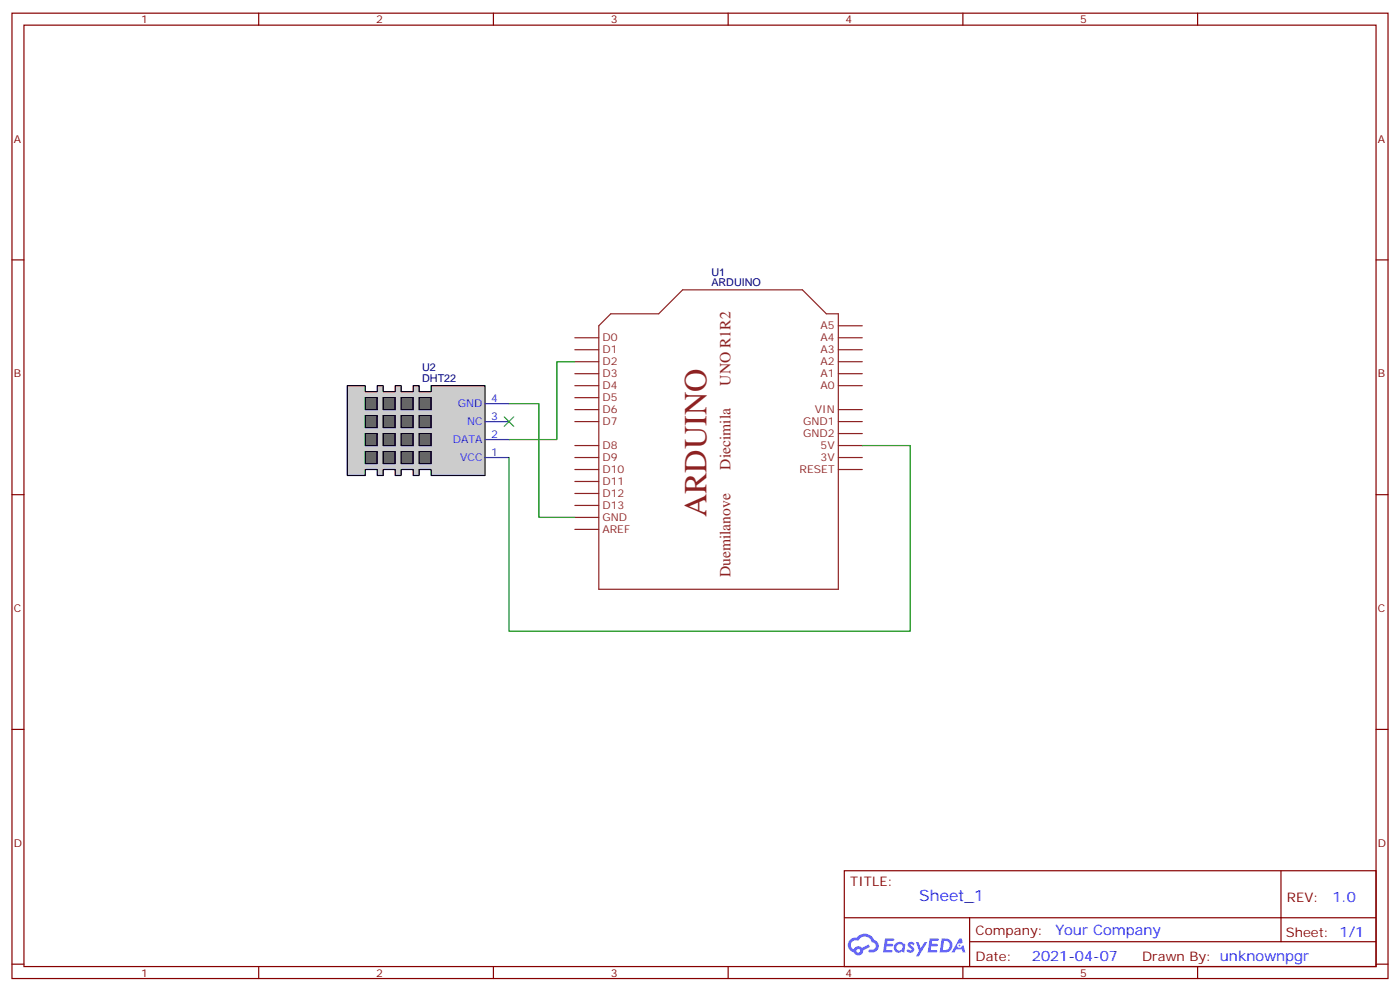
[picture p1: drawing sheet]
<svg xmlns="http://www.w3.org/2000/svg" width="412mm" height="292mm" viewBox="0 0 412 292" stroke-linecap="round" stroke-linejoin="round" font-family="sans-serif">
<g fill="none" stroke="#870000" stroke-width=".35">
<path d="M3.5 3.9h405.4v284.3h-405.4zM7.1 7.4h398.2v277.3h-398.2zM76.2 3.9v3.5M145.3 3.9v3.5M214.5 3.9v3.5M283.6 3.9v3.5M352.8 3.9v3.5M3.5 76.6h3.6M405.3 76.6h3.6M3.5 145.7h3.6M405.3 145.7h3.6M3.5 214.8h3.6"/>
<path d="M405.3 214.8h3.6M248.7 256.5h156.6v28.2h-156.6zM377.3 256.5v20.9M248.7 270.3h156.5M285.6 277.4h119.6M285.6 270.3v14.1M3.5 284h3.6M76.2 284.7v3.5M145.3 284.7v3.5M214.5 284.7v3.5M283.6 284.7v3.5M352.8 284.7v3.5"/>
<path d="M405.3 284h3.6"/>
</g>
<g fill="#5487ff">
<path d="M267.7 277.6a1.22 1.22 0 0 1 1.7 .3l-.4 .6a.47 .47 0 0 0-.3-.4 .47 .47 0 0 0-.5 .2l.1 .2a1.14 1.14 0 0 1 .8 1.8 1.14 1.14 0 0 1-1.9-.1l-.2-.1 .5-.6 .7 .4a.29 .29 0 0 0 .3-.2 .29 .29 0 0 0-.2-.3 1.04 1.04 0 0 1-.6-1.8z"/>
<path d="M260.7 276.4h2.4l.3 .2-.2 .5h-1.8l-.1 .9h1.5l.3 .4-.3 .3h-1.6l-.2 1.1 1.7 .1 .2 .3-.2 .3-2.6 .1z"/>
<path d="M273.8 276.4h2.4l.3 .2-.1 .5h-1.8l-.2 .9h1.6l.3 .4-.4 .3h-1.6l-.1 1.1 1.7 .1 .2 .3-.2 .3h-2.6z"/>
<path d="M282.6 276.4h.7l.3 1.3-.6 .3a.69 .69 0 0 0-1 .2 .69 .69 0 0 0 .4 1 .69 .69 0 0 0 .9-.6l.5-.3 .6 2.2h-.8l-.2-.8h-1.8l-.5 .8h-.8z"/>
<path d="M269.8 277.5h.8l.6 1.8 1.1-1.8h.9l-2.6 4.2h-.8l.9-1.6z"/>
<path d="M277.4 276.4l-.6 4.2h1.3a2.11 2.11 0 0 0 2.5-2.2 2.11 2.11 0 0 0-2.5-2zM278.1 277.1a1.39 1.39 0 0 1 1.7 1.5 1.39 1.39 0 0 1-1.8 1.2h-.3z"/>
<path d="M263.7 278a1.54 1.54 0 0 0-.1 2.2 1.54 1.54 0 0 0 2.2 .1l.6 .3 .3-2.3-.2-.3h-.4a1.49 1.49 0 0 0-2.4 0zM264 279a.94 .94 0 0 1 1.8 0 .94 .94 0 0 1-1.8 0z"/>
<path d="M250.4 276.8a2.18 2.18 0 0 0 1.1 3.7 1.44 1.44 0 0 0 1.6 .9 1.44 1.44 0 0 0 1.2-1.5l2-1-.5-.7-1.9 1a1.47 1.47 0 0 0-2.4 .4 1.39 1.39 0 0 1-.7-1.9 1.39 1.39 0 0 1 2-.5 2.12 2.12 0 0 1 2.2-1.3 2.12 2.12 0 0 1 1.9 1.7 1.14 1.14 0 0 1 1.1 1.4 1.14 1.14 0 0 1-1.7 .7 .43 .43 0 0 0-.5 .4 .43 .43 0 0 0 .4 .5 1.98 1.98 0 0 0 2.5-1.3 1.98 1.98 0 0 0-1.2-2.5 3.1 3.1 0 0 0-5.3-.7l-.9 .1zM252.3 280.1a.55 .55 0 0 1 1.1 0 .55 .55 0 0 1-1.1 0z"/>
<circle cx="282.6" cy="278.5" r=".26"/>
</g>
<g fill="none" stroke="#8c2424" stroke-width=".35">
<path d="M169.3 99.5h7.1M176.4 96l3.5-3.6h14.1l7.1-7h35.3l7 7h3.5v81.2h-70.5zM246.9 99.5h7.1M246.9 96h7.1M169.3 103h7.1M169.3 106.5h7.1M169.3 110.1h7.1M169.3 113.6h7.1M169.3 117.1h7.1M246.9 103h7.1M246.9 106.5h7.1M246.9 110.1h7.1"/>
<path d="M246.9 113.6h7.1M169.3 120.7h7.1M169.3 124.2h7.1M169.3 131.2h7.1M169.3 134.8h7.1M169.3 138.3h7.1M246.9 120.7h7.1M246.9 124.2h7.1M246.9 131.2h7.1M246.9 134.8h7.1M246.9 138.3h7.1M246.9 127.7h7.1"/>
<path d="M169.3 141.8h7.1M169.3 145.3h7.1M169.3 148.9h7.1M169.3 152.4h7.1M169.3 155.9h7.1"/>
</g>
<path d="M102.3 113.6h5.3v1.8h3.5v-1.8h1.8v1.8h3.5v-1.8h1.8v1.8h3.5v-1.8h1.8v1.8h3.5v-1.8h15.9v26.5h-15.9v-1.8h-3.5v1.8h-1.8v-1.8h-3.5v1.8h-1.8v-1.8h-3.5v1.8h-1.8v-1.8h-3.5v1.8h-5.3z" fill="#ccc" stroke="#000" stroke-width=".35"/>
<g fill="#666" stroke="#000" stroke-width=".35">
<path d="M107.6 133h3.5v3.5h-3.5z"/>
<path d="M107.6 127.7h3.5v3.5h-3.5z"/>
<path d="M107.6 122.4h3.5v3.5h-3.5z"/>
<path d="M112.9 133h3.5v3.5h-3.5z"/>
<path d="M112.9 127.7h3.5v3.5h-3.5z"/>
<path d="M112.9 122.4h3.5v3.5h-3.5z"/>
<path d="M118.2 133h3.5v3.5h-3.5z"/>
<path d="M118.2 127.7h3.5v3.5h-3.5z"/>
<path d="M118.2 122.4h3.5v3.5h-3.5z"/>
<path d="M123.5 133h3.5v3.5h-3.5z"/>
<path d="M123.5 127.7h3.5v3.5h-3.5z"/>
<path d="M123.5 122.4h3.5v3.5h-3.5z"/>
<path d="M107.6 117.1h3.5v3.6h-3.5z"/>
<path d="M112.9 117.1h3.5v3.6h-3.5z"/>
<path d="M118.2 117.1h3.5v3.6h-3.5z"/>
<path d="M123.5 117.1h3.5v3.6h-3.5z"/>
</g>
<path d="M142.9 118.9h7M142.9 134.8h7M142.9 129.5h7M142.9 124.2h7" fill="none" stroke="#30c" stroke-width=".35"/>
<path d="M148.5 122.8l2.8 2.8M151.3 122.8l-2.8 2.8" fill="none" stroke="#3c3" stroke-width=".35"/>
<path d="M149.9 118.9h8.8v33.5h10.6M169.3 106.5h-5.3v23h-14.1M254 131.2h14.1v54.7h-118.2v-51.1" fill="none" stroke="#008700" stroke-width=".35"/>
<text font-size="9.5" fill="#8d2323" x="208.1" y="152.4" transform="rotate(-90 208.1 152.4)">ARDUINO</text>
<g font-size="4.6" fill="#8d2323">
<text x="215.2" y="113.6" transform="rotate(-90 215.2 113.6)">UNO R1R2</text>
<text x="215.2" y="138.3" transform="rotate(-90 215.2 138.3)">Diecimila</text>
<text x="215.2" y="170" transform="rotate(-90 215.2 170)">Duemilanove</text>
</g>
<text font-size="4.6" fill="#00f" x="270.8" y="265.5">Sheet_1</text>
<g font-size="4.2" fill="#00f">
<text x="392.5" y="265.7">1.0</text>
<text x="310.9" y="275.3">Your Company</text>
<text x="304" y="283.1">2021-04-07</text>
</g>
<g font-size="3.9" fill="#800">
<text x="250.5" y="261.1">TITLE:</text>
<text x="379.1" y="265.7">REV:</text>
<text x="287.4" y="275.3">Company:</text>
<text x="378.7" y="275.9">Sheet: 1/1</text>
<text x="287.4" y="282.9">Date:</text>
<text x="336.4" y="283">Drawn By: unknownpgr</text>
</g>
<g font-size="3.2" fill="#800">
<text x="41.6" y="6.9">1</text>
<text x="110.8" y="6.9">2</text>
<text x="179.9" y="6.9">3</text>
<text x="249.1" y="6.9">4</text>
<text x="318.2" y="6.9">5</text>
<text x="4.1" y="42">A</text>
<text x="405.9" y="42">A</text>
<text x="4.1" y="111.1">B</text>
<text x="405.9" y="111.1">B</text>
<text x="4.1" y="180.3">C</text>
<text x="405.9" y="180.3">C</text>
<text x="4.1" y="249.4">D</text>
<text x="405.9" y="249.4">D</text>
<text x="41.6" y="287.7">1</text>
<text x="110.8" y="287.7">2</text>
<text x="179.9" y="287.7">3</text>
<text x="249.1" y="287.7">4</text>
<text x="318.2" y="287.7">5</text>
</g>
<g font-size="3.2" fill="#000080">
<text x="209.5" y="81.2">U1</text>
<text x="209.5" y="84.3">ARDUINO</text>
<text x="124.4" y="112.5">DHT22</text>
<text x="124.4" y="109.4">U2</text>
</g>
<g font-size="3.2" fill="#8d2323">
<text x="177.4" y="100.5">D0</text>
<text x="241.7" y="97">A5</text>
<text x="241.7" y="100.5">A4</text>
<text x="177.4" y="104.1">D1</text>
<text x="177.4" y="107.6">D2</text>
<text x="241.7" y="104.1">A3</text>
<text x="241.7" y="107.6">A2</text>
<text x="177.4" y="111.1">D3</text>
<text x="241.7" y="111.1">A1</text>
<text x="177.4" y="114.7">D4</text>
<text x="177.4" y="118.2">D5</text>
<text x="241.7" y="114.7">A0</text>
<text x="177.4" y="121.7">D6</text>
<text x="177.4" y="125.2">D7</text>
<text x="236.6" y="125.2">GND1</text>
<text x="240" y="121.7">VIN</text>
<text x="236.6" y="128.8">GND2</text>
<text x="177.4" y="132.3">D8</text>
<text x="177.4" y="135.8">D9</text>
<text x="241.7" y="132.3">5V</text>
<text x="241.7" y="135.8">3V</text>
<text x="177.4" y="139.3">D10</text>
<text x="177.4" y="142.9">D11</text>
<text x="235.5" y="139.3">RESET</text>
<text x="177.4" y="146.4">D12</text>
<text x="177.4" y="149.9">D13</text>
<text x="177.4" y="153.5">GND</text>
<text x="177.4" y="157">AREF</text>
</g>
<g font-size="3.2" fill="#30c">
<text x="134.9" y="119.9">GND</text>
<text x="144.6" y="118.5">4</text>
<text x="137.6" y="125.2">NC</text>
<text x="144.6" y="123.8">3</text>
<text x="133.4" y="130.5">DATA</text>
<text x="144.6" y="129.1">2</text>
<text x="135.6" y="135.8">VCC</text>
<text x="144.6" y="134.4">1</text>
</g>
</svg>
